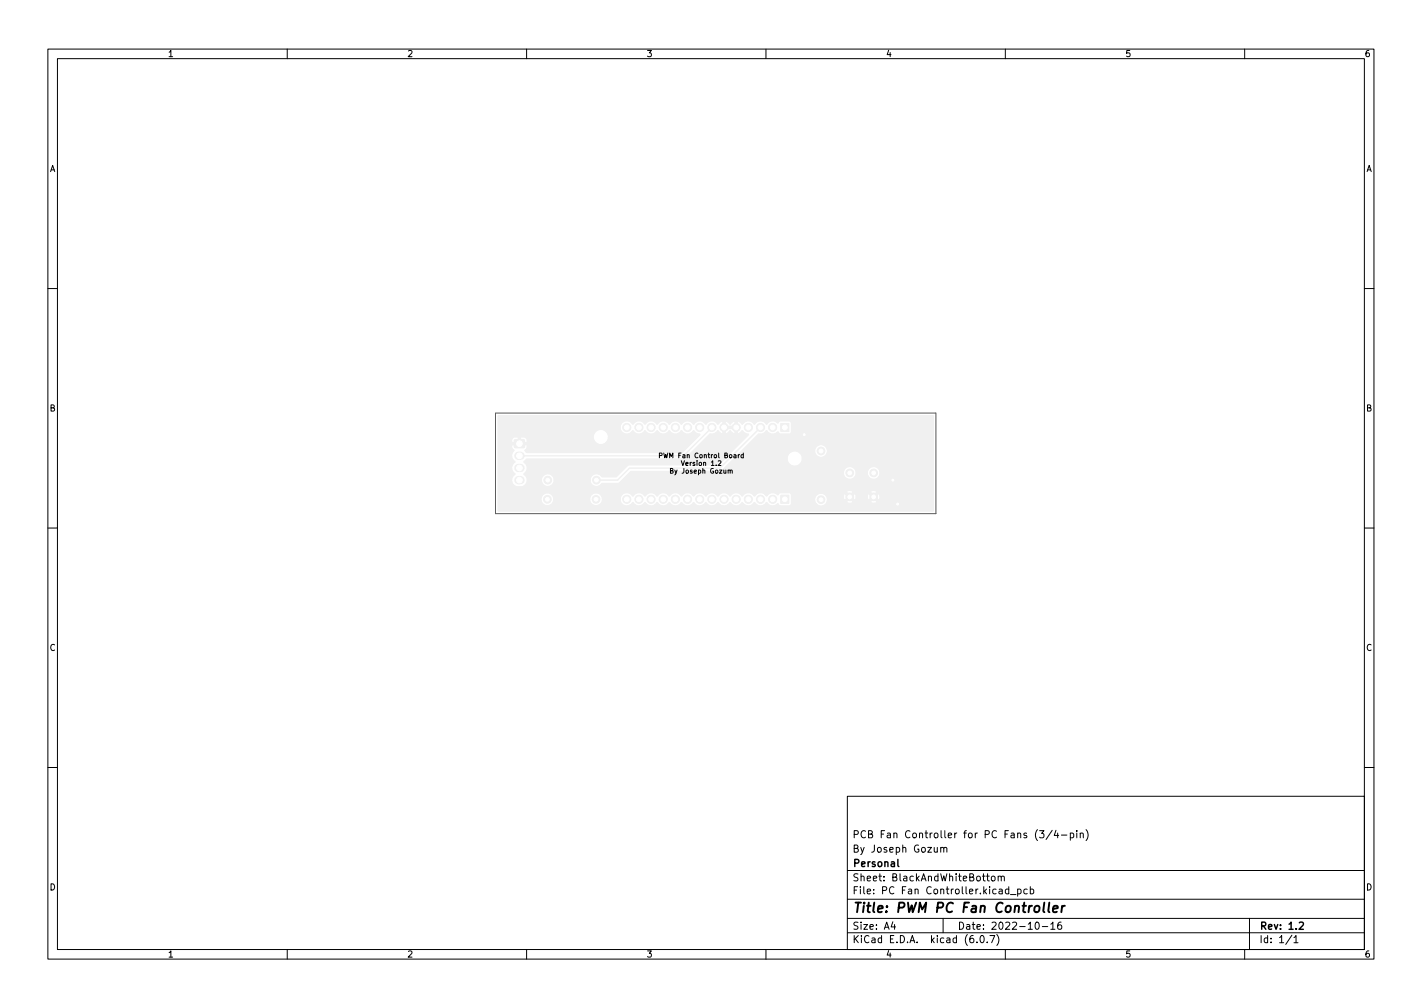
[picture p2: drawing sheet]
<svg xmlns="http://www.w3.org/2000/svg" width="297mm" height="210mm" viewBox="0 0 297 210" stroke-linecap="round" stroke-linejoin="round" font-family="sans-serif">
<g fill="none" stroke="#000" stroke-width=".21">
<path d="M10 10.2h277v190.1h-277zM12 12.2h273v186.1h-273zM60 10.2v2M110 10.2v2M160 10.2v2M210 10.2v2M260 10.2v2M10 60.2h2M285 60.2h2M137.7 95.1h.5l.1-.4-.6-.1v1M142.3 96.2l.3 1 .4-1M155.3 94.6v.9h-.4l-.1-.5h.5"/>
<path d="M10 110.2h2M285 110.2h2M10 160.2h2M177 166.3h108v32h-108zM195.1 176.9l.1 1h.4l.2-.1M195.8 176.9v1M196.5 177.1l.2-.2 .4 .1v.9M196.5 176.9v1M197.1 177.1l.3-.2 .3 .1 .1 .9M217.1 173.4h1l-.5 .6 .4 .1v.7l-.2 .1-.7-.1M219.8 173.4l-1.3 1.9M220.6 173.4l-.4 1h.9"/>
<path d="M220.9 173.9v1M221.7 174.4h1.2M223.6 174l.4-.1 .3 .3-.2 .7h-.5M223.6 173.9v1.5M224.9 173.4v.2M224.9 173.9v1M225.6 174.1l.3-.2 .3 .1 .1 .9M225.6 173.9v1M226.9 173.2a1.72 1.72 0 0 1 0 2.3M285 160.2h2M60 198.3v2M110 198.3v2"/>
<path d="M160 198.3v2M177 194.8h108M177 191.8h108M177 187.8h108M177 181.8h108M186.5 192.5l-.4 1h1M186.9 193v1M197 191.8v3M204.1 196.7v.1M204.9 195.4l.2-.1a.8 .8 0 0 1 .5 .8 .8 .8 0 0 1-.5 .7 1 1 0 0 1-.2-1.4zM206.1 182.9h.5M206.2 196.7v.1"/>
<path d="M206.3 182.4v1.3l.3 .2M206.8 195.3h1l-.7 1.5M207.1 183.1l.3-.2 .4 .2 .1 .5-.2 .3h-.3l-.3-.1zM208.2 195.1a1.72 1.72 0 0 1 0 2.3M208.5 183.1l.2-.2 .4 .1v.9M208.5 182.9v1M209.1 183.1l.3-.2 .3 .1 .1 .9M210 198.3v2M210.7 185.7l-.4-.1-.3 .3 .1 .7h.6M210.7 185.1v1.5M211.1 186.8h1.1M212.6 185.7l.4-.1 .3 .3-.2 .7h-.5"/>
<path d="M212.6 185.6v1.5M214.6 185.7l-.5-.1-.2 .3 .1 .7h.6M215.2 185.7l.4-.1 .3 .3-.1 .7h-.6M215.2 185.1v1.5M216.4 192.7l.2-.2a.8 .8 0 0 1 .5 .8 .8 .8 0 0 1-.5 .7l-.2-.1-.2-.4zM217.7 193.5h1.2M219.5 193l.4-.5v1.5M219.5 194h.9M221.6 192.5l-.4 .1a1.01 1.01 0 0 0 0 1.4l.5-.1 .1-.5-.3-.3h-.3l-.3 .3M260 198.3v2M261 191.8v6.5M269.9 195.3l-1.3 1.9"/>
<path d="M270.3 195.8l.4-.5v1.5M270.3 196.8h.8"/>
</g>
<path d="M187.6 179.4v1.3l.2 .2M271.4 192.7l.6-.2 .3 .5-1 1h1" fill="none" stroke="#000" stroke-width=".3"/>
<path d="M218.1 188.5l-.2 1.7 .3 .3M219.2 188.5l-.2 1.7 .2 .3M220 189.8l1-.2-.1-.4h-.8l-.2 1 .3 .3 .6-.1M221.9 189.1l-.2 1.4M222.4 189.1l-.4 .1-.2 .3" fill="none" stroke="#000" stroke-width=".4"/>
<g fill="#f0f0f0" stroke="#f0f0f0" stroke-width=".21">
<path d="M107.5 91.8h2v1.6h-2z"/>
<path d="M163.1 103.4h1.7v1.7h-1.7z"/>
<path d="M163.1 88.4h1.7v1.7h-1.7z"/>
<path d="M104.1 86.8h90.8l.1 .1v3.2h-29.7v-1.8l-.3-.4h-2l-.6 .4a1.44 1.44 0 0 0-2.2 .3 1.56 1.56 0 0 0-2.7 0 1.51 1.51 0 0 0-2.5 0l-.5-.5-.5-.2v1.1h-.5v-1.1l-.5 .2-.5 .5-.5-.5-.5-.2v1.1h2.5v1.6h-.5v-1.1h-2v1.1h-.5v-2.7l-.5 .2-.4 .5-.2-.1a1.35 1.35 0 0 0-1.9-.4l-.6 .5a1.51 1.51 0 0 0-2.6 0 1.51 1.51 0 0 0-2.5 0 1.51 1.51 0 0 0-2.5 0 1.51 1.51 0 0 0-2.6 0 1.51 1.51 0 0 0-2.5 0 1.51 1.51 0 0 0-2.6 0 1.38 1.38 0 0 0-2.1-.4 1.38 1.38 0 0 0 .1 2.2 1.38 1.38 0 0 0 2.1-.5 1.49 1.49 0 0 0 2.5 0 1.49 1.49 0 0 0 2.6 0 1.49 1.49 0 0 0 2.5 0 1.49 1.49 0 0 0 2.5 0 1.49 1.49 0 0 0 2.6 0 1.6 1.6 0 0 0 1.2 .7l.1 .2-.5 .5h-18.6v-.2a1.58 1.58 0 0 0-1.7-1.4l-.7 .2-.6 .6a1.56 1.56 0 0 0 .3 1.9h-14.3l-.2-.9-.5-.2h-.6v1.1h-.6v-1.1h-.9l-.2 .2-.2 .5v.4h17.5l.6 .3 .8 .1a1.54 1.54 0 0 0 1.2-1l.1-.5h18.6l-3.2 3.2h-32.5l-.4-.5 .4-.4 .1-.7h-3.2l.1 .7 .4 .4a1.62 1.62 0 0 0 .2 2.5 1.45 1.45 0 0 0 0 2.5 1.43 1.43 0 0 0-.7 1.5 1.43 1.43 0 0 0 1.3 1.1h.6a1.42 1.42 0 0 0 1.3-1.1 1.42 1.42 0 0 0-.7-1.5 1.59 1.59 0 0 0 0-2.6l.6-.6h32.9l.3-.1 5.2-5.1a1.61 1.61 0 0 0 1.6-.7l.4 .4 .6 .3 .8-.1 .7-.6 1 .7 .9-.1 .6-.6 .6 .5 .8 .4-6.3 6.3h-18.7l-.3 .2-2.4 2.3-3-.1a1.31 1.31 0 0 0-1.3-.6 1.31 1.31 0 0 0-1.1 .9v.4h-7.6l-.1-.4a1.31 1.31 0 0 0-2.1-.5 1.31 1.31 0 0 0 .4 2.2 1.31 1.31 0 0 0 1.8-1.3h7.6l.1 .5a1.36 1.36 0 0 0 1.1 .9 1.36 1.36 0 0 0 1.3-.7h3.4l2.6-2.5h18.7l8.1-7.8a1.61 1.61 0 0 0 1.6-.7v.1a1.53 1.53 0 0 0 2.4 .2l.4 .4h1.8l.4-.1 .1-.4h29.7v4.1h-22.2l-.1-.5a1.31 1.31 0 0 0-2.1-.5 1.31 1.31 0 0 0 .4 2.2 1.31 1.31 0 0 0 1.8-1.2h22.2v1.6h-27.4v-.2a1.56 1.56 0 0 0-1.7-1.4 1.56 1.56 0 0 0-1.5 1.7 1.56 1.56 0 0 0 1.7 1.4l.9-.4 .5-.6 .1-.5h27.4v2.9h-11.2a1.31 1.31 0 0 0-1.3-1.3 1.31 1.31 0 0 0-1.3 1.3h-2.4v-.2a1.31 1.31 0 0 0-2.1-.8 1.31 1.31 0 0 0 .2 2.2 1.31 1.31 0 0 0 1.9-1.2h2.4l.1 .5a1.31 1.31 0 0 0 1.4 .8 1.31 1.31 0 0 0 1.1-1.3h11.2v4h-11.8a1.28 1.28 0 0 0-1.4 0h-3.6a1.24 1.24 0 0 0-1.4 0l.7 .7 .7-.7h3.6l.7 .7 .7-.7h11.8v1.1h-11.2l-.2-.8-.7 .7h-.8l-.7-.7-.2 .8h-2.4l-.2-.8-.7 .7h-.8l-.7-.7-.2 .7 .1 .6h-3.5v-.2a1.31 1.31 0 0 0-1.8-1 1.31 1.31 0 0 0-.5 2h-5.2v-1.8l-.3-.4h-2l-.6 .4a1.44 1.44 0 0 0-2.2 .3 1.56 1.56 0 0 0-2.7 0 1.51 1.51 0 0 0-2.5 0 1.51 1.51 0 0 0-2.5 0 1.51 1.51 0 0 0-2.6 0 1.51 1.51 0 0 0-2.5 0 1.51 1.51 0 0 0-2.6 0 1.51 1.51 0 0 0-2.5 0 1.51 1.51 0 0 0-2.5 0 1.51 1.51 0 0 0-2.6 0 1.51 1.51 0 0 0-2.5 0 1.51 1.51 0 0 0-2.6 0 1.38 1.38 0 0 0-1.5-.7 1.38 1.38 0 0 0-1 1.3h-3.8l-.1-.4a1.31 1.31 0 0 0-1.4-.8 1.31 1.31 0 0 0-1.1 1.2h-7.5l-.1-.4a1.31 1.31 0 0 0-2.2-.5 1.31 1.31 0 0 0 .4 2.2 1.31 1.31 0 0 0 1.9-1.3h7.5v.3a1.31 1.31 0 0 0 1.4 1.1 1.31 1.31 0 0 0 1.2-1.4l3.8 .1a1.4 1.4 0 0 0 1.1 1.3 1.4 1.4 0 0 0 1.5-.7l.2 .2a1.41 1.41 0 0 0 2.3-.2l.2 .2a1.41 1.41 0 0 0 2.4-.2l.2 .2a1.41 1.41 0 0 0 2.3-.2l.2 .2a1.41 1.41 0 0 0 2.3-.2l.3 .2a1.41 1.41 0 0 0 2.3-.2l.2 .2a1.41 1.41 0 0 0 2.3-.2l.2 .2a1.41 1.41 0 0 0 2.4-.2l.2 .2a1.41 1.41 0 0 0 2.3-.2l.2 .2a1.41 1.41 0 0 0 2.3-.2l.3 .2a1.41 1.41 0 0 0 2.3-.2l.2 .2a1.41 1.41 0 0 0 2.3-.2l.2 .2a1.42 1.42 0 0 0 2.2 0l.5 .5h1.9l.4-.5h5.2a1.31 1.31 0 0 0 1.4 .5 1.31 1.31 0 0 0 .9-1.3h3.5l.1 .2 .7-.8h.8l.7 .8 .2-.7h2.4l.2 .7 .7-.8h.8l.7 .8 .2-.7h11.2v1h-11.8l-.7-.7-.7 .7h-3.6l-.7-.7-.7 .7a1.26 1.26 0 0 0 1.4 0h3.6a1.26 1.26 0 0 0 1.4 0h11.8v1.8l-.1 .1h-90.8z"/>
<circle cx="177.5" cy="98.7" r=".8"/>
<circle cx="177.5" cy="103.7" r=".8"/>
<circle cx="161.4" cy="104.2" r=".85"/>
<circle cx="158.9" cy="104.2" r=".85"/>
<circle cx="156.3" cy="104.2" r=".85"/>
<circle cx="153.8" cy="104.2" r=".85"/>
<circle cx="151.2" cy="104.2" r=".85"/>
<circle cx="148.7" cy="104.2" r=".85"/>
<circle cx="146.2" cy="104.2" r=".85"/>
<circle cx="143.6" cy="104.2" r=".85"/>
<circle cx="141.1" cy="104.2" r=".85"/>
<circle cx="138.5" cy="104.2" r=".85"/>
<circle cx="136" cy="104.2" r=".85"/>
<circle cx="133.5" cy="104.2" r=".85"/>
<circle cx="130.9" cy="104.2" r=".85"/>
<circle cx="161.4" cy="89.2" r=".85"/>
<circle cx="158.9" cy="89.2" r=".85"/>
<circle cx="156.3" cy="89.2" r=".85"/>
<circle cx="153.8" cy="89.2" r=".85"/>
<circle cx="151.2" cy="89.2" r=".85"/>
<circle cx="148.7" cy="89.2" r=".85"/>
<circle cx="146.2" cy="89.2" r=".85"/>
<circle cx="143.6" cy="89.2" r=".85"/>
<circle cx="141.1" cy="89.2" r=".85"/>
<circle cx="138.5" cy="89.2" r=".85"/>
<circle cx="136" cy="89.2" r=".85"/>
<circle cx="133.5" cy="89.2" r=".85"/>
<circle cx="130.9" cy="89.2" r=".85"/>
<circle cx="124.5" cy="104.2" r=".8"/>
<circle cx="114.3" cy="104.2" r=".8"/>
<circle cx="114.4" cy="100.2" r=".8"/>
<circle cx="124.6" cy="100.2" r=".8"/>
<circle cx="171.5" cy="104.3" r=".8"/>
<circle cx="171.5" cy="94.2" r=".8"/>
<circle cx="182.5" cy="98.7" r=".8"/>
<circle cx="182.5" cy="103.7" r=".8"/>
<circle cx="168" cy="90.7" r=".4"/>
<circle cx="186.5" cy="100.2" r=".4"/>
<circle cx="187.5" cy="105.2" r=".4"/>
</g>
<path d="M108.3 95.2h.4M108.3 97.7h.4M108.3 100.2h.4" fill="none" stroke="#f0f0f0" stroke-width="1.7"/>
<path d="M148.7 89.2l-5.9 6h-34.3M158.9 89.2l-8.5 8.5h-18.9l-2.5 2.5h-4.4" fill="none" stroke="#f0f0f0" stroke-width=".3"/>
<g fill="#fff" stroke="#fff" stroke-width=".21">
<circle cx="168" cy="90.7" r=".2"/>
<circle cx="186.5" cy="100.2" r=".2"/>
<circle cx="187.5" cy="105.2" r=".2"/>
<circle cx="108.5" cy="92.6" r=".6"/>
<circle cx="108.5" cy="95.2" r=".6"/>
<circle cx="108.5" cy="97.7" r=".6"/>
<circle cx="108.5" cy="100.2" r=".6"/>
<circle cx="177.5" cy="98.7" r=".4"/>
<circle cx="177.5" cy="103.7" r=".4"/>
<circle cx="163.9" cy="104.2" r=".5"/>
<circle cx="161.4" cy="104.2" r=".5"/>
<circle cx="158.9" cy="104.2" r=".5"/>
<circle cx="156.3" cy="104.2" r=".5"/>
<circle cx="153.8" cy="104.2" r=".5"/>
<circle cx="151.2" cy="104.2" r=".5"/>
<circle cx="148.7" cy="104.2" r=".5"/>
<circle cx="146.2" cy="104.2" r=".5"/>
<circle cx="143.6" cy="104.2" r=".5"/>
<circle cx="141.1" cy="104.2" r=".5"/>
<circle cx="138.5" cy="104.2" r=".5"/>
<circle cx="136" cy="104.2" r=".5"/>
<circle cx="133.5" cy="104.2" r=".5"/>
<circle cx="130.9" cy="104.2" r=".5"/>
<circle cx="125.5" cy="91.2" r="1.05"/>
<circle cx="166" cy="95.7" r="1.05"/>
<circle cx="163.9" cy="89.2" r=".5"/>
<circle cx="161.4" cy="89.2" r=".5"/>
<circle cx="158.9" cy="89.2" r=".5"/>
<circle cx="156.3" cy="89.2" r=".5"/>
<circle cx="153.8" cy="89.2" r=".5"/>
<circle cx="151.2" cy="89.2" r=".5"/>
<circle cx="148.7" cy="89.2" r=".5"/>
<circle cx="146.2" cy="89.2" r=".5"/>
<circle cx="143.6" cy="89.2" r=".5"/>
<circle cx="141.1" cy="89.2" r=".5"/>
<circle cx="138.5" cy="89.2" r=".5"/>
<circle cx="136" cy="89.2" r=".5"/>
<circle cx="133.5" cy="89.2" r=".5"/>
<circle cx="130.9" cy="89.2" r=".5"/>
<circle cx="124.5" cy="104.2" r=".4"/>
<circle cx="114.3" cy="104.2" r=".4"/>
<circle cx="114.4" cy="100.2" r=".4"/>
<circle cx="124.6" cy="100.2" r=".4"/>
<circle cx="171.5" cy="104.3" r=".4"/>
<circle cx="171.5" cy="94.2" r=".4"/>
<circle cx="182.5" cy="98.7" r=".4"/>
<circle cx="182.5" cy="103.7" r=".4"/>
</g>
<path d="M103.5 86.2h92v21h-92z" fill="none" stroke="#575757" stroke-width=".21"/>
<text font-size="2.8" x="178" y="190.6">Title: PWM PC Fan Controller</text>
<g font-size="2.1">
<text x="178" y="178">By Joseph Gozum</text>
<text x="178" y="175">PCB Fan Controller for PC Fans (3/4-pin)</text>
<text x="178" y="184">Sheet: BlackAndWhiteBottom</text>
<text x="178" y="181">Personal</text>
<text x="178" y="186.7">File: PC Fan Controller.kicad_pcb</text>
<text x="178" y="196.9">KiCad E.D.A. kicad (6.0.7)</text>
<text x="178" y="194.1">Size: A4</text>
<text x="200" y="194.1">Date: 2022-10-16</text>
<text x="263" y="194.1">Rev: 1.2</text>
<text x="263" y="196.9">Id: 1/1</text>
</g>
<g font-size="1.8">
<text x="35" y="11.9">1</text>
<text x="85" y="11.9">2</text>
<text x="135" y="11.9">3</text>
<text x="185" y="11.9">4</text>
<text x="235" y="11.9">5</text>
<text x="285" y="11.9">6</text>
<text x="10.3" y="35.9">A</text>
<text x="285.3" y="35.9">A</text>
<text x="10.3" y="85.9">B</text>
<text x="285.3" y="85.9">B</text>
<text x="10.3" y="135.9">C</text>
<text x="285.3" y="135.9">C</text>
<text x="10.3" y="185.9">D</text>
<text x="285.3" y="185.9">D</text>
<text x="35" y="199.9">1</text>
<text x="85" y="199.9">2</text>
<text x="135" y="199.9">3</text>
<text x="185" y="199.9">4</text>
<text x="235" y="199.9">5</text>
<text x="285" y="199.9">6</text>
</g>
<g font-size="1.4">
<text x="138.5" y="95.6">PWM Fan Control Board</text>
<text x="140.4" y="98.9">By Joseph Gozum</text>
<text x="142.8" y="97.2">Version 1.2</text>
</g>
</svg>
